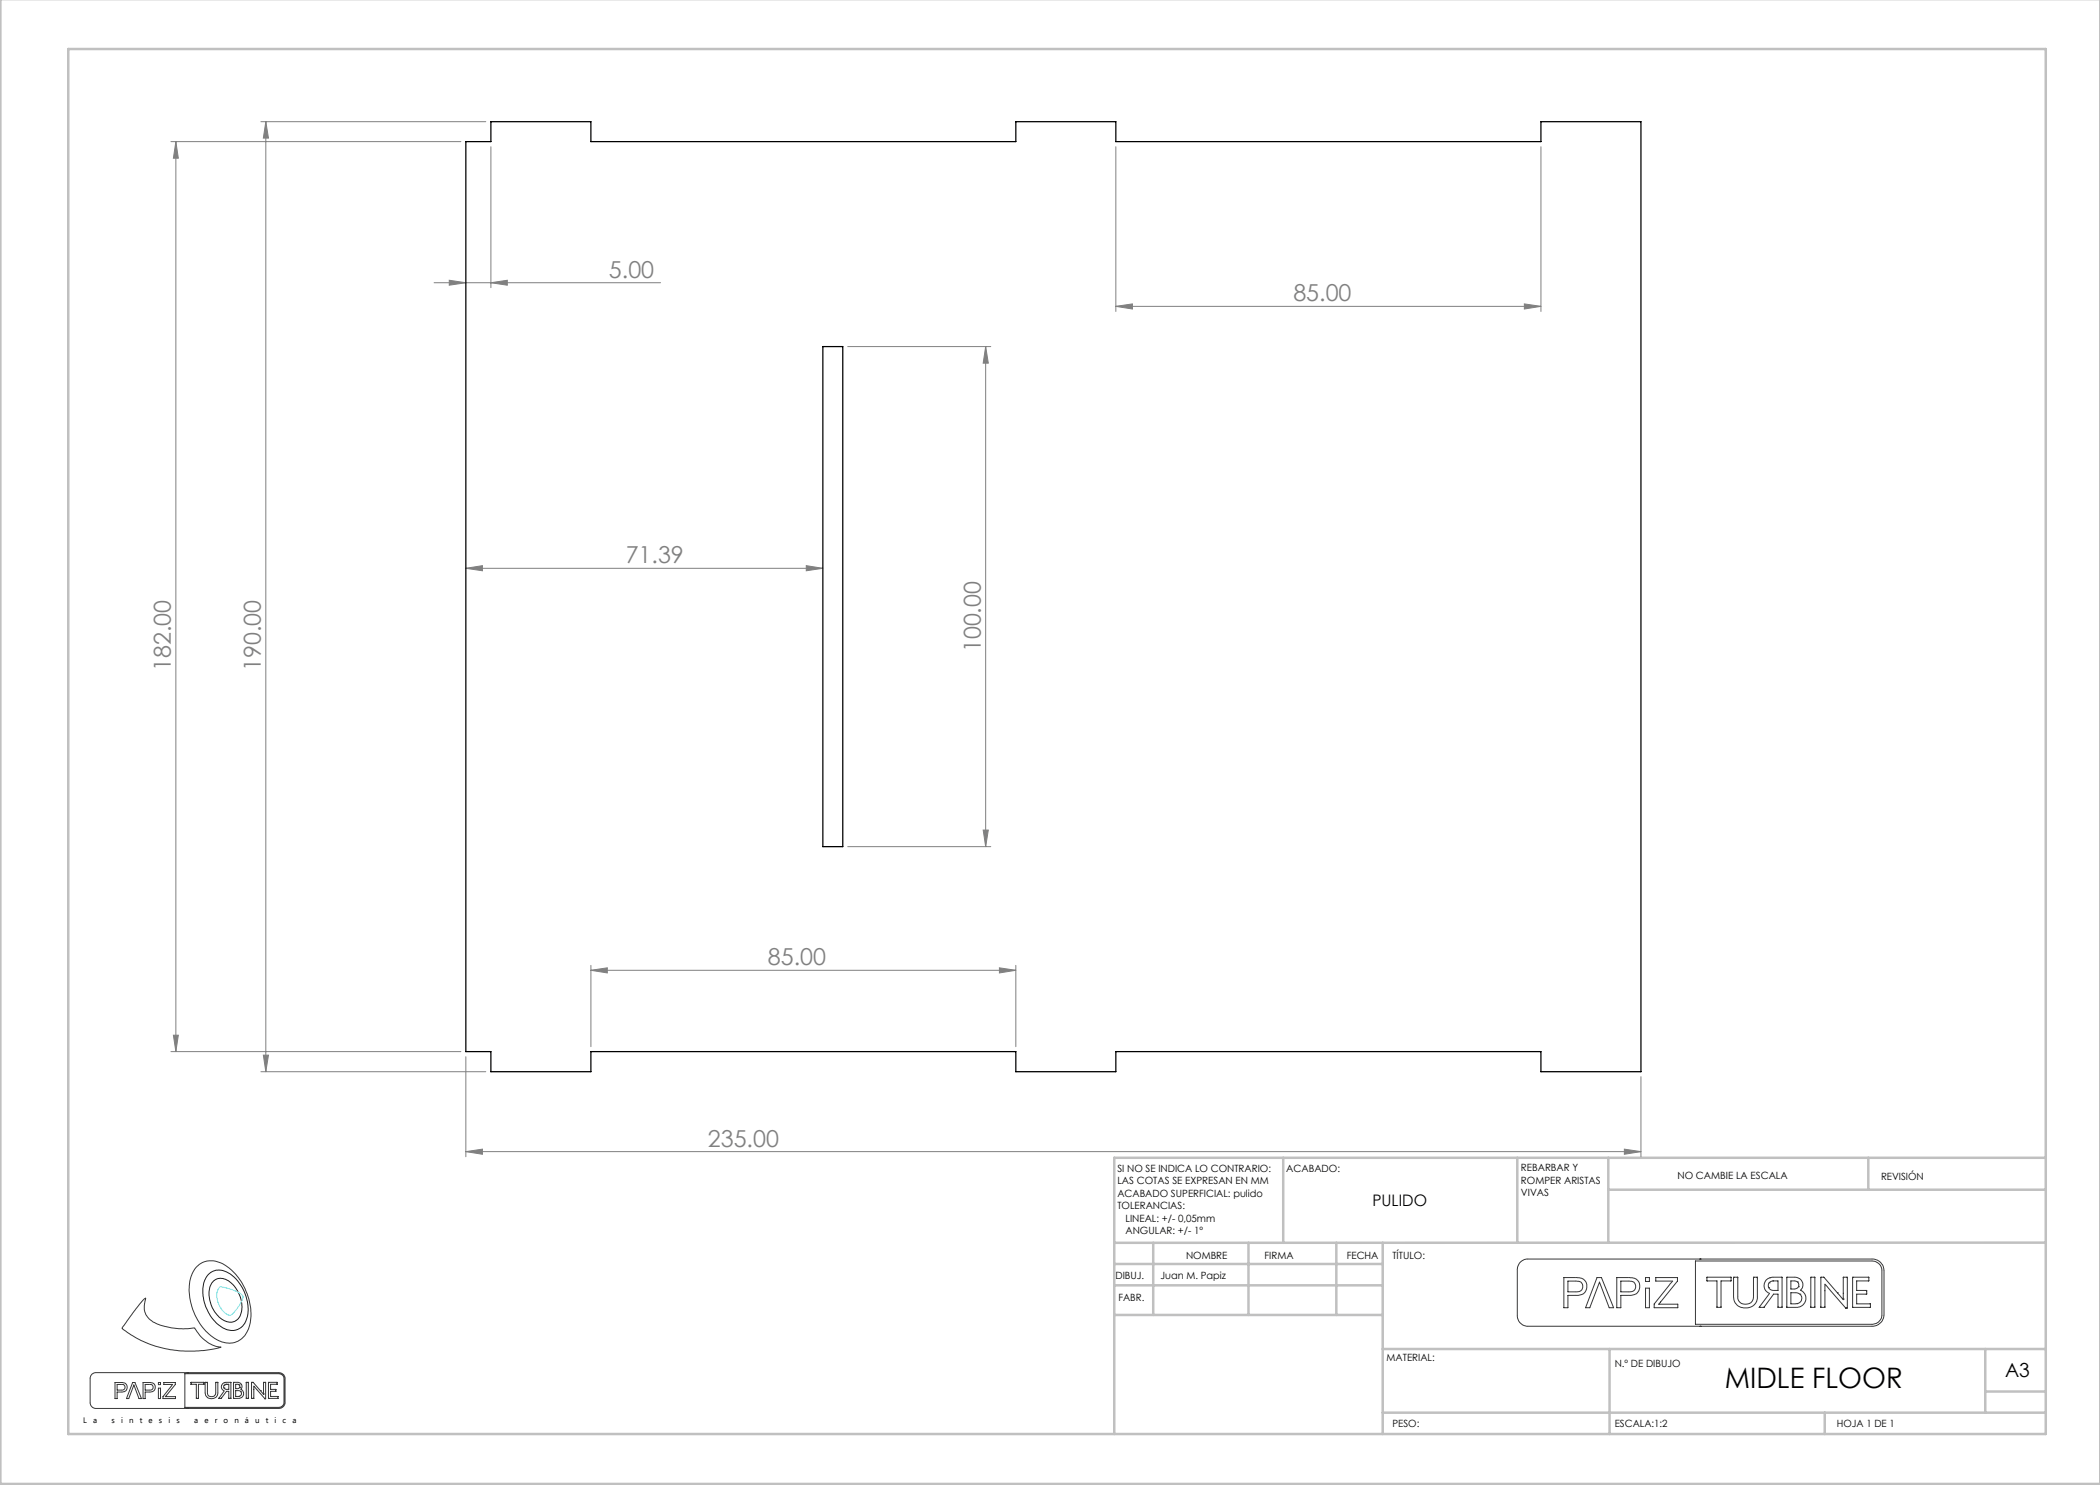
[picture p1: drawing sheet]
<svg xmlns="http://www.w3.org/2000/svg" width="420mm" height="297mm" viewBox="0 0 420 297" stroke-linecap="round" stroke-linejoin="round" font-family="sans-serif">
<path d="M41.6 255a3.3 3.3 0 0 1 4.6-.1 8.5 8.5 0 0 1 3 9.2 3.1 3.1 0 0 1-5.1 1.2 8.3 8.3 0 0 1-3-9.5zM42.8 256.1a2.75 2.75 0 0 1 3.8 .8 5.8 5.8 0 0 1 1.2 6.7 2.41 2.41 0 0 1-3.7 .1 6 6 0 0 1-1.8-7.1z" fill="none" stroke="#191924" stroke-width=".2"/>
<g fill="none" stroke="#373737" stroke-width=".2">
<path d="M28.9 259.7h.2l-.1 .5a3.6 3.6 0 0 0 2.5 4.6 14.8 14.8 0 0 0 7.4 .8 7.3 7.3 0 0 0 5.3 3.8l-2.8 .6a22.3 22.3 0 0 1-17-4.3l2.8-3.9zM39.5 253.2a4.6 4.6 0 0 1 6.1 .2 11.8 11.8 0 0 1 4.2 12.1 4.2 4.2 0 0 1-6.6 2.3 11.8 11.8 0 0 1-5-12.6l.7-1.4zM304.1 252.4l.7-.5 .5-.1h69.1a2.35 2.35 0 0 1 2.4 2.3v8.9a2.42 2.42 0 0 1-2.4 2.3h-68.8a2.17 2.17 0 0 1-2.1-2.2v-9.3l.1-.7zM312.8 255.5h2.3a1.85 1.85 0 0 1 2.2 2.3 1.83 1.83 0 0 1-2.2 1.3h-1.5v2.4h-.8zM313.6 256.2h1.5a1.12 1.12 0 0 1 1.5 1.1 1.12 1.12 0 0 1-1.5 1.1h-1.5zM319.4 255.5h.9l2.4 6h-.9l-1.9-5.1-1.9 5.1h-.9zM323.4 255.5h2.2a1.81 1.81 0 0 1 2.3 1.6 1.79 1.79 0 0 1-2.2 2h-1.5v2.4h-.8zM324.2 256.2h1.5a1.12 1.12 0 0 1 1.4 1.1 1.12 1.12 0 0 1-1.4 1.1h-1.5zM329.1 255.5h.8v.8h-.8zM329.1 257.6h.8v3.9h-.8zM331.2 255.5h4.3v.7l-3.7 4.6h3.8v.7h-4.8v-.7l3.7-4.6h-3.3zM339.1 252.2h35.3a1.99 1.99 0 0 1 2 1.9v8.9a1.99 1.99 0 0 1-2 1.9h-35.3z"/>
<path d="M340 251.8h.1M341.4 255.4h4.8v.8h-2v5.3h-.8v-5.3h-2zM346.7 255.4h.9v3.9a1.57 1.57 0 0 0 1.5 1.5 1.57 1.57 0 0 0 1.6-1.5v-3.9h.8v4a2.42 2.42 0 0 1-1.7 2.1 2.42 2.42 0 0 1-2.6-.8l-.3-.3-.2-.9zM353.2 256l.5-.3 .7-.3h2v6.1h-.8v-2.7h-.9l-1.9 2.7h-1l2.1-2.8a1.67 1.67 0 0 1-.7-2.7zM353.7 257.5h.1M353.8 256.6l-.1 .3v.6M353.8 256.6h.1M354 255.5h.1M354.5 256.2h.1M354.5 256.2h1.1v1.9h-1.2l-.7-.6M354.5 256.2l-.7 .4M357.4 255.4h1.5a1.53 1.53 0 0 1 1.5 .9 1.53 1.53 0 0 1-.3 1.8 1.79 1.79 0 0 1 1 2 1.79 1.79 0 0 1-1.9 1.4h-1.8z"/>
<path d="M359.5 256.4l.2 .3v.6M359.5 256.4l-.5-.2h-.8v1.6h.9l.6-.5M359.5 256.4h.1M359.7 257.3h.1M360 258.8h.1M360 258.8a1.09 1.09 0 0 1 .3 1.2 1.09 1.09 0 0 1-.9 .7M360 258.8l-.7-.3h-1.1v2.3l1.2-.1M360.1 258.1h.1M362.2 255.4h.8v6.1h-.8zM367.5 258.6l1.2 1.4v-.2M367.5 258.6l-2.7-3.2h-.6v6.1h.8v-4.7l4.1 4.8h.4v-6.2h-.8v4.4M367.5 258.6h.1"/>
<path d="M368.7 259.8h.1M370.5 255.4h3.3v.8h-2.5v1.9h2v.7h-2v2h2.8v.7h-3.6zM18.4 274.8l.7-.3h36.6a1.21 1.21 0 0 1 1.3 1.2v4.8a1.21 1.21 0 0 1-1.3 1.2h-36.5a1.21 1.21 0 0 1-1.2-1.1v-5zM23 276.5h1.2a.98 .98 0 0 1 1.3 .9 .98 .98 0 0 1-1.3 1h-.8v1.3h-.4zM23.4 276.9h.8a.59 .59 0 0 1 .8 .6 .59 .59 0 0 1-.8 .5h-.8zM26.5 276.5h.5l1.3 3.2h-.5l-1-2.7-1 2.7h-.5zM28.6 276.5h1.2a.98 .98 0 0 1 1.3 .9 .98 .98 0 0 1-1.2 1h-.9v1.3h-.4zM29 276.9h.8a.59 .59 0 0 1 .8 .5 .59 .59 0 0 1-.7 .6h-.9zM31.7 276.5h.4v.4h-.4zM31.7 277.6h.4v2.1h-.4zM32.8 276.5h2.3v.4l-2 2.4h2v.4h-2.5v-.4l1.9-2.4h-1.7zM37 274.7h18.7a1.03 1.03 0 0 1 1.1 1v4.8a1.09 1.09 0 0 1-1.1 1h-18.7z"/>
<path d="M37.5 274.5h.1M38.2 276.5h2.6v.4h-1.1v2.8h-.4v-2.8h-1.1zM41 276.5h.5v2a.83 .83 0 0 0 .8 .8 .83 .83 0 0 0 .8-.8v-2h.5v2a1.27 1.27 0 0 1-1.3 1.2 1.27 1.27 0 0 1-1.3-1.2zM44.4 276.8l.6-.3h1.2v3.2h-.4v-1.4h-.5l-1 1.4h-.6l1.1-1.5a.88 .88 0 0 1-.4-1.4zM44.8 277.6h.1M44.8 277.1h.1M44.8 277.1v.5M44.9 276.5h.1M45.2 276.9h.6v1h-.6l-.4-.3M45.2 276.9l-.4 .2M45.2 276.9h.1M46.7 276.5h.8a.8 .8 0 0 1 .8 .4 .8 .8 0 0 1-.1 .9 .96 .96 0 0 1 .5 1.2 .96 .96 0 0 1-1 .7h-1z"/>
<path d="M47.8 279.3h.1M47.8 277h.1M47.8 277l.1 .5M47.8 277l-.7-.1v.8h.5l.3-.2M47.9 277.5h.1M48.1 278.3a.58 .58 0 0 1 .2 .6 .58 .58 0 0 1-.5 .4M48.1 278.3l-1-.2v1.2h.7M48.1 278.3h.1M48.2 277.8h.1M49.2 276.5h.5v3.2h-.5zM52.1 278.1l-1.5-1.6h-.3v3.2h.5v-2.5l2.2 2.5h.1v-3.2h-.4v2.3M52.1 278.1h.1"/>
<path d="M52.1 278.1l.6 .7M52.7 278.8h.1M53.7 276.5h1.7v.4h-1.3v1h1.1v.4h-1.1v1h1.5v.4h-1.9zM340 265.3h.1M359.4 260.7h.1M37.5 281.7h.1"/>
</g>
<path d="M44 257.3l1.1 .3a5.5 5.5 0 0 1 3.5 1.7 6.5 6.5 0 0 1-2.6 3.8 4.2 4.2 0 0 1-2.6-4.4l.2-.9z" fill="none" stroke="#71e1e1" stroke-width=".2"/>
<g fill="none" stroke="#808080" stroke-width=".2">
<path d="M34.2 28.3h58M35.2 28.3v182M35.2 28.3l.5 3.3h-1zM52.2 24.3h45M53.2 24.3v190M53.2 24.3l.5 3.3h-1zM98.2 29.3v28.2M223.2 29.3v33M308.2 29.3v33M86.8 56.5h45.3M89.9 56.1l3.3 .4-3.3 .5zM98.2 56.5l3.3-.4v.9z"/>
<path d="M169.5 69.3h28.7M197.1 69.3l.6 3.3h-1.1zM197.1 69.3v100M223.2 61.3l3.3-.5v1zM223.2 61.3h85M304.9 60.8l3.3 .5-3.3 .5zM93.2 113.7l3.3-.6v1.1zM93.2 113.7h71.4M161.3 113.1l3.3 .6-3.3 .5zM169.5 169.3h28.7M196.6 166h1.1l-.6 3.3zM118.2 194.1l3.3-.5v1z"/>
<path d="M118.2 193.1v16.2M118.2 194.1h85M199.9 193.6l3.3 .5-3.3 .5zM203.2 193.1v16.2M34.2 210.3h58M34.7 207h1l-.5 3.3zM52.2 214.3h45M52.7 211h1l-.5 3.3zM93.2 211.3v20M328.2 215.3v16M93.2 230.3l3.3-.5v1.1zM93.2 230.3h235"/>
<path d="M324.9 229.8l3.3 .5-3.3 .6z"/>
</g>
<g fill="none" stroke="#c0c0c0" stroke-width=".5">
<path d="M.1 -.1v296.9h419.9M13.7 9.8h395.5v277h-395.5zM256.6 231.6v17M303.5 231.6v17M321.7 231.6v17M321.7 237.9h87.5M373.7 231.6v6.3M409.2 231.6h-186.4v55.2M222.8 257.1h53.7M222.8 252.8h53.7M230.6 248.6v14.4M249.7 248.6v14.4"/>
<path d="M267.3 248.6v14.4M276.5 248.6v38.2M409.2 248.5l-186.4 .1M222.8 263h53.7M276.5 269.8h132.7M321.9 269.8v17M397.1 269.8v12.7M397.1 278.3h12.1M276.5 282.5h132.7M364.9 282.5v4.3"/>
</g>
<g fill="#808080">
<path d="M161.3 113.1l3.3 .6-3.3 .5zM93.2 113.7l3.3-.6v1.1z"/>
<path d="M89.9 56.1l3.3 .4-3.3 .5zM98.2 56.5l3.3-.4v.9z"/>
<path d="M93.2 230.3l3.3-.5v1.1zM324.9 229.8l3.3 .5-3.3 .6z"/>
<path d="M223.2 61.3l3.3-.5v1zM304.9 60.8l3.3 .5-3.3 .5z"/>
<path d="M197.1 69.3l.6 3.3h-1.1zM196.6 166h1.1l-.6 3.3z"/>
<path d="M35.2 28.3l.5 3.3h-1zM34.7 207h1l-.5 3.3zM53.2 24.3l.5 3.3h-1zM52.7 211h1l-.5 3.3z"/>
<path d="M118.2 194.1l3.3-.5v1zM199.9 193.6l3.3 .5-3.3 .5z"/>
</g>
<path d="M93.2 28.3h5v-4h20v4h85v-4h20v4h85v-4h20v190h-20v-4h-85v4h-20v-4h-85v4h-20v-4h-5zM164.6 69.3h4v100h-4z" fill="none" stroke="#000" stroke-width=".25"/>
<text font-size="5.6" x="345" y="277.7">MIDLE FLOOR</text>
<g font-size="4.7" fill="#808080">
<text x="121.8" y="55.5">5.00</text>
<text x="258.7" y="60.3">85.00</text>
<text x="125.1" y="112.6">71.39</text>
<text x="196.2" y="130.5" transform="rotate(-90 196.2 130.5)">100.00</text>
<text x="34.2" y="134.2" transform="rotate(-90 34.2 134.2)">182.00</text>
<text x="52.2" y="134.2" transform="rotate(-90 52.2 134.2)">190.00</text>
<text x="153.6" y="193">85.00</text>
<text x="141.6" y="229.3">235.00</text>
</g>
<text font-size="3.9" x="401" y="275.4">A3</text>
<text font-size="3.2" x="274.5" y="241.2">PULIDO</text>
<g font-size="2">
<text x="223.5" y="234.4">SI NO SE INDICA LO CONTRARIO:</text>
<text x="223.5" y="236.9">LAS COTAS SE EXPRESAN EN MM</text>
<text x="223.5" y="239.4">ACABADO SUPERFICIAL: pulido</text>
<text x="257.2" y="234.4">ACABADO:</text>
<text x="304.2" y="234.3">REBARBAR Y</text>
<text x="304.2" y="236.8">ROMPER ARISTAS</text>
<text x="304.2" y="239.3">VIVAS</text>
<text x="335.5" y="235.8">NO CAMBIE LA ESCALA</text>
<text x="376.2" y="235.9">REVISIÓN</text>
<text x="223.5" y="241.9">TOLERANCIAS:</text>
<text x="225.1" y="244.4">LINEAL: +/- 0,05mm</text>
<text x="225.1" y="246.9">ANGULAR: +/- 1º</text>
<text x="237.2" y="251.8">NOMBRE</text>
<text x="252.9" y="251.7">FIRMA</text>
<text x="269.3" y="251.7">FECHA</text>
<text x="278.5" y="251.7">TÍTULO:</text>
<text x="223.1" y="255.9">DIBUJ.</text>
<text x="232.1" y="255.9">Juan M. Papiz</text>
<text x="223.7" y="260.1">FABR.</text>
<text x="277.3" y="272.3">MATERIAL:</text>
<text x="323" y="273.4">N.º DE DIBUJO</text>
<text x="278.5" y="285.3">PESO:</text>
<text x="323" y="285.4">ESCALA:1:2</text>
<text x="367.4" y="285.4">HOJA 1 DE 1</text>
</g>
<g font-size="1.6">
<text x="16.7" y="284.6">L</text>
<text x="18.6" y="284.6">a</text>
<text x="22.3" y="284.6">s</text>
<text x="24.2" y="284.6">i</text>
<text x="25.8" y="284.6">n</text>
<text x="28" y="284.6">t</text>
<text x="29.7" y="284.6">e</text>
<text x="31.8" y="284.6">s</text>
<text x="33.7" y="284.6">i</text>
<text x="35.3" y="284.6">s</text>
<text x="38.8" y="284.6">a</text>
<text x="40.9" y="284.6">e</text>
<text x="42.9" y="284.6">r</text>
<text x="44.7" y="284.6">o</text>
<text x="46.9" y="284.6">n</text>
<text x="49" y="284.6">á</text>
<text x="51" y="284.6">u</text>
<text x="53.2" y="284.6">t</text>
<text x="54.9" y="284.6">i</text>
<text x="56.5" y="284.6">c</text>
<text x="58.5" y="284.6">a</text>
</g>
</svg>
